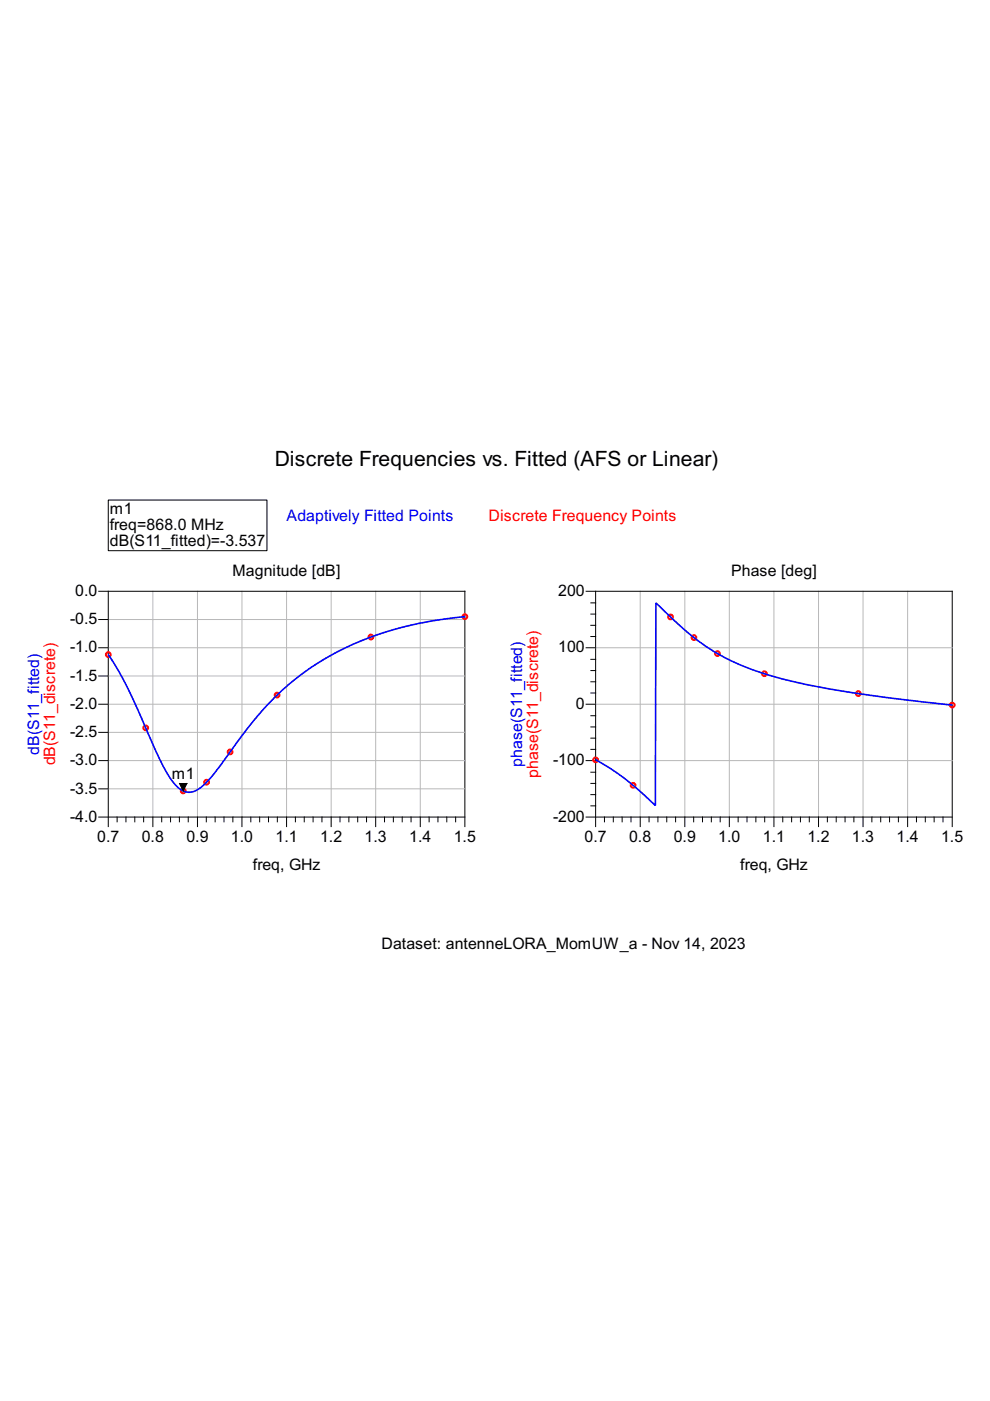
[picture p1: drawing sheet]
<svg xmlns="http://www.w3.org/2000/svg" width="210mm" height="297mm" viewBox="0 0 210 297" stroke-linecap="round" stroke-linejoin="round" font-family="sans-serif">
<g fill="none" stroke="#b8b8b8" stroke-width=".21">
<path d="M23 137.3h75.6M23 131.4h75.6M32.4 125.4v47.8M41.9 125.4v47.8M51.3 125.4v47.8M60.8 125.4v47.8M70.2 125.4v47.8M79.7 125.4v47.8M89.1 125.4v47.8M23 155.3h75.6M23 149.3h75.6M23 143.3h75.6"/>
<path d="M23 167.2h75.6M23 161.3h75.6"/>
</g>
<g fill="none" stroke="#000" stroke-width=".21">
<path d="M20.9 125.4h77.7v49.9M20.9 137.3h2.1M20.9 131.4h2.1M23 125.4v49.9M20.9 155.3h2.1M20.9 149.3h2.1M20.9 143.3h2.1M20.9 173.2h77.7M20.9 167.2h2.1M20.9 161.3h2.1M24.8 173.2v1M26.7 173.2v1"/>
<path d="M28.6 173.2v1M30.5 173.2v1M32.4 173.2v2.1M34.3 173.2v1M36.2 173.2v1M38 173.2v1M39.9 173.2v1M41.9 173.2v2.1M43.7 173.2v1M45.6 173.2v1M47.5 173.2v1M49.4 173.2v1"/>
<path d="M51.3 173.2v2.1M53.2 173.2v1M55.1 173.2v1M56.9 173.2v1M58.8 173.2v1M60.8 173.2v2.1M62.6 173.2v1M64.5 173.2v1M66.4 173.2v1M68.3 173.2v1M70.2 173.2v2.1M72.1 173.2v1"/>
<path d="M74 173.2v1M75.8 173.2v1M77.7 173.2v1M79.7 173.2v2.1M81.5 173.2v1M83.4 173.2v1M85.3 173.2v1M87.2 173.2v1M89.1 173.2v2.1M91 173.2v1M92.9 173.2v1M94.7 173.2v1"/>
<path d="M96.6 173.2v1"/>
</g>
<g fill="none" stroke="#f00" stroke-width=".42">
<circle cx="23" cy="138.8" r=".5"/>
<circle cx="78.6" cy="135.1" r=".5"/>
<circle cx="98.6" cy="130.7" r=".5"/>
<circle cx="30.9" cy="154.3" r=".5"/>
<circle cx="48.8" cy="159.4" r=".5"/>
<circle cx="58.7" cy="147.4" r=".5"/>
<circle cx="38.8" cy="167.7" r=".5"/>
<circle cx="43.8" cy="165.8" r=".5"/>
</g>
<g fill="#00f">
<path d="M23 138.5l.4 .7-.3 .2-.1-.3z"/>
<path d="M23 139.1l.2-.2 .2 .3-.2 .2z"/>
</g>
<path d="M98.2 130.8a67.8 67.8 0 0 0-31.4 10.1l-5 3.7-2.8 2.5-2.1 2.2-4.4 5.1-4.6 6.3a25.9 25.9 0 0 1-5.6 6.5 3.5 3.5 0 0 1-5.2-.9l-1.1-1.5-1.5-2.5-6.8-15.2-2.5-4.8-1.9-3" fill="none" stroke="#00f" stroke-width=".34"/>
<path d="M98.2 130.6l.4-.1v.4h-.4z" fill="#00f"/>
<path d="M38.1 166.1h1.5l-.8 1.6z" fill="#000"/>
<g fill="none" stroke="#000" stroke-width=".21">
<path d="M23 106h33.6v10.8h-33.6zM124.3 125.4h77.6v49.9M124.3 137.3h2M125.3 139.8h1M125.3 135h1M125.3 132.6h1M125.3 130.2h1M125.3 127.8h1M126.3 125.4v49.9M124.3 149.3h2M125.3 158.9h1M125.3 156.5h1"/>
<path d="M125.3 154.1h1M125.3 151.7h1M125.3 146.9h1M125.3 144.6h1M125.3 142.2h1M38.1 166.1h1.5l-.8 1.6zM124.3 173.2h77.6M124.3 161.3h2M125.3 166.1h1M125.3 170.9h1M125.3 168.5h1M125.3 163.7h1"/>
<path d="M128.2 173.2v1M130 173.2v1M131.9 173.2v1M133.8 173.2v1M135.7 173.2v2.1M137.6 173.2v1M139.5 173.2v1M141.4 173.2v1M143.2 173.2v1M145.2 173.2v2.1M147.1 173.2v1M148.9 173.2v1"/>
<path d="M150.8 173.2v1M152.7 173.2v1M154.6 173.2v2.1M156.5 173.2v1M158.4 173.2v1M160.3 173.2v1M162.1 173.2v1M164.1 173.2v2.1M166 173.2v1M167.8 173.2v1M169.7 173.2v1M171.6 173.2v1"/>
<path d="M173.5 173.2v2.1M175.4 173.2v1M177.3 173.2v1M179.2 173.2v1M181 173.2v1M183 173.2v2.1M184.9 173.2v1M186.7 173.2v1M188.6 173.2v1M190.5 173.2v1M192.4 173.2v2.1M194.3 173.2v1"/>
<path d="M196.2 173.2v1M198.1 173.2v1M199.9 173.2v1"/>
</g>
<path d="M126.3 137.3h75.6M135.7 125.4v47.8M145.2 125.4v47.8M154.6 125.4v47.8M164.1 125.4v47.8M173.5 125.4v47.8M183 125.4v47.8M192.4 125.4v47.8M126.3 149.3h75.6M126.3 161.3h75.6" fill="none" stroke="#b8b8b8" stroke-width=".21"/>
<g fill="none" stroke="#f00" stroke-width=".42">
<circle cx="142.2" cy="130.8" r=".5"/>
<circle cx="147.1" cy="135.2" r=".5"/>
<circle cx="152.1" cy="138.6" r=".5"/>
<circle cx="162.1" cy="142.8" r=".5"/>
<circle cx="182" cy="147.1" r=".5"/>
<circle cx="201.9" cy="149.5" r=".5"/>
<circle cx="126.3" cy="161.1" r=".5"/>
<circle cx="134.2" cy="166.5" r=".5"/>
</g>
<g fill="#00f">
<path d="M126.3 160.8l.4 .4-.1 .3-.3-.2z"/>
<path d="M126.4 161l.3 .1-.2 .3-.2-.1z"/>
</g>
<path d="M201.6 149.5l-14.6-1.7-10.6-1.6-10-2.1-6.2-1.9-5.3-2.1-2.2-1.2-3.1-1.9-4.6-3.6-5.9-5.6-.2 43-3.2-3-3-2.5-3.4-2.5-2.7-1.5" fill="none" stroke="#00f" stroke-width=".34"/>
<path d="M201.6 149.3h.3v.4l-.4-.1z" fill="#00f"/>
<text font-size="4.5" x="58.2" y="98.7">Discrete Frequencies vs. Fitted (AFS or Linear)</text>
<g font-size="3.4">
<text x="23.3" y="109">m1</text>
<text x="23.3" y="112.4">freq=868.0 MHz</text>
<text x="23.3" y="115.8">dB(S11_fitted)=-3.537</text>
<text x="49.3" y="122.2">Magnitude [dB]</text>
<text x="155" y="122.2">Phase [deg]</text>
<text x="16" y="126.4">0.0</text>
<text x="118.3" y="126.4">200</text>
<text x="14.9" y="132.3">-0.5</text>
<text x="14.9" y="138.3">-1.0</text>
<text x="118.3" y="138.3">100</text>
<text x="14.9" y="144.3">-1.5</text>
<text x="14.9" y="150.3">-2.0</text>
<text x="122.1" y="150.3">0</text>
<text x="14.9" y="156.3">-2.5</text>
<text x="14.9" y="162.3">-3.0</text>
<text x="36.4" y="165.2">m1</text>
<text x="117.3" y="162.3">-100</text>
<text x="14.9" y="168.2">-3.5</text>
<text x="14.9" y="174.2">-4.0</text>
<text x="20.6" y="178.5">0.7</text>
<text x="30.1" y="178.5">0.8</text>
<text x="39.5" y="178.5">0.9</text>
<text x="48.9" y="178.5">1.0</text>
<text x="58.4" y="178.5">1.1</text>
<text x="67.9" y="178.5">1.2</text>
<text x="77.3" y="178.5">1.3</text>
<text x="86.7" y="178.5">1.4</text>
<text x="96.2" y="178.5">1.5</text>
<text x="117.3" y="174.2">-200</text>
<text x="123.9" y="178.5">0.7</text>
<text x="133.4" y="178.5">0.8</text>
<text x="142.8" y="178.5">0.9</text>
<text x="152.3" y="178.5">1.0</text>
<text x="161.7" y="178.5">1.1</text>
<text x="171.2" y="178.5">1.2</text>
<text x="180.6" y="178.5">1.3</text>
<text x="190.1" y="178.5">1.4</text>
<text x="199.5" y="178.5">1.5</text>
<text x="53.6" y="184.4">freq, GHz</text>
<text x="157" y="184.4">freq, GHz</text>
<text x="80.9" y="201.1">Dataset: antenneLORA_MomUW_a - Nov 14, 2023</text>
</g>
<g font-size="3.4" fill="#00f">
<text x="60.8" y="110.4">Adaptively Fitted Points</text>
<text x="8.3" y="160" transform="rotate(-90 8.3 160)">dB(S11_fitted)</text>
<text x="110.7" y="162.6" transform="rotate(-90 110.7 162.6)">phase(S11_fitted)</text>
</g>
<g font-size="3.4" fill="#f00">
<text x="103.6" y="110.4">Discrete Frequency Points</text>
<text x="11.7" y="162.3" transform="rotate(-90 11.7 162.3)">dB(S11_discrete)</text>
<text x="114.1" y="164.9" transform="rotate(-90 114.1 164.9)">phase(S11_discrete)</text>
</g>
</svg>
